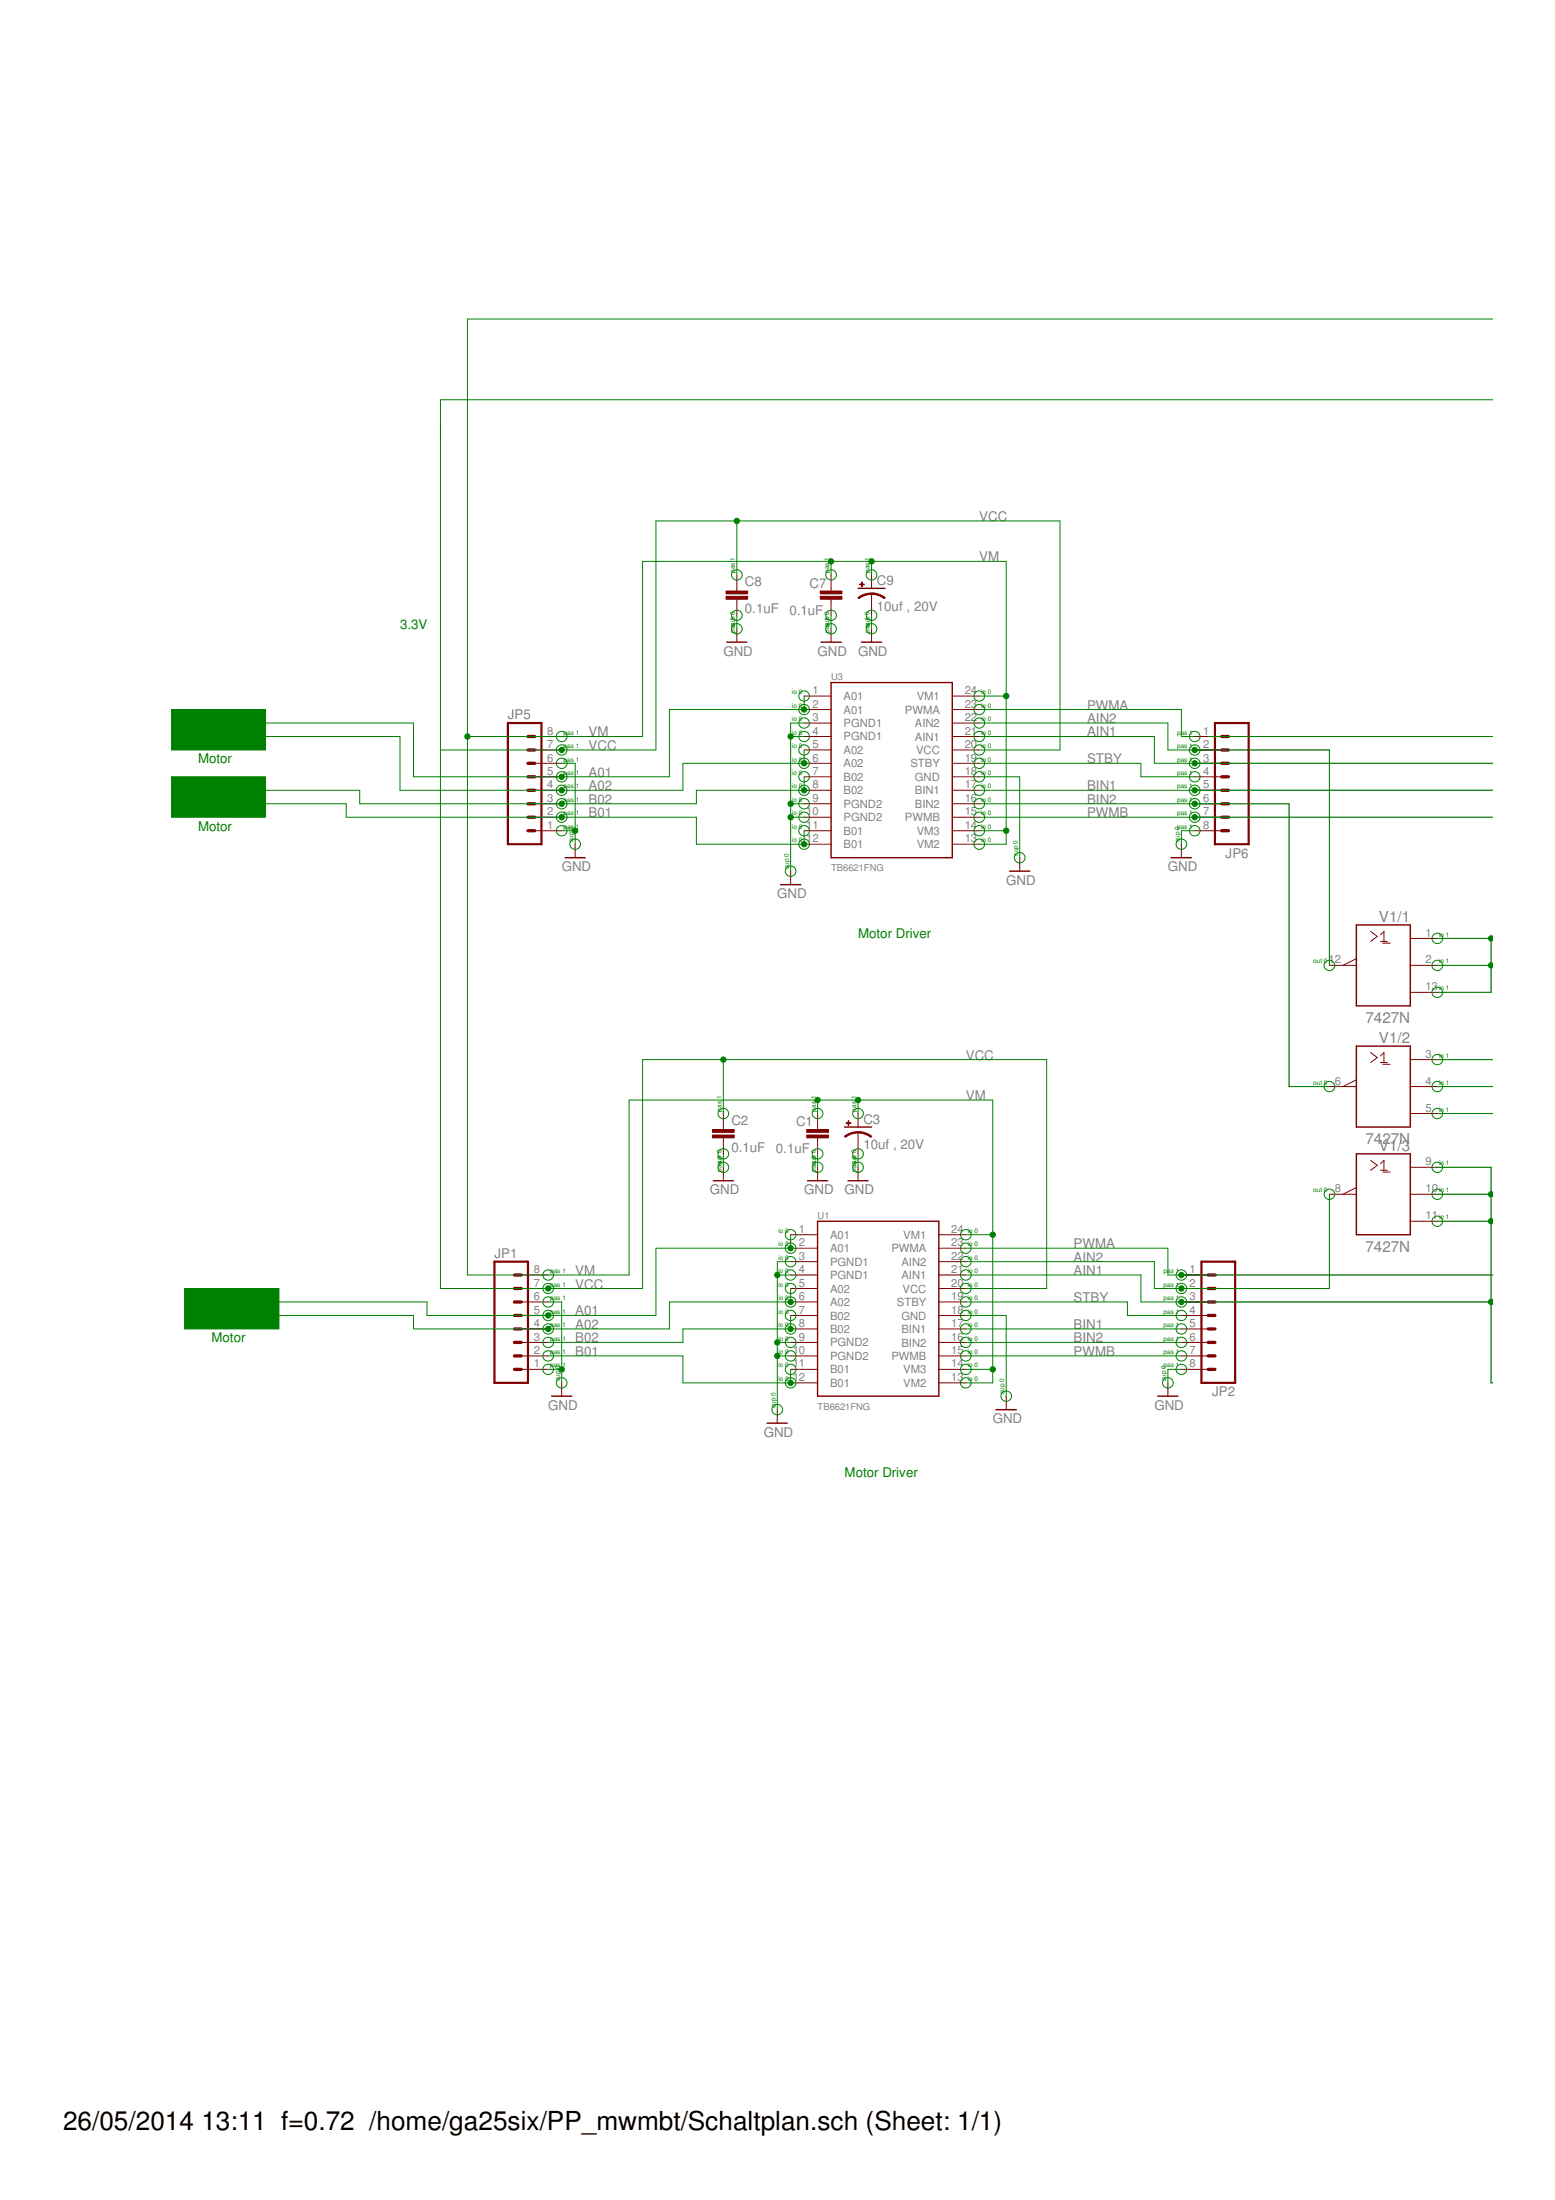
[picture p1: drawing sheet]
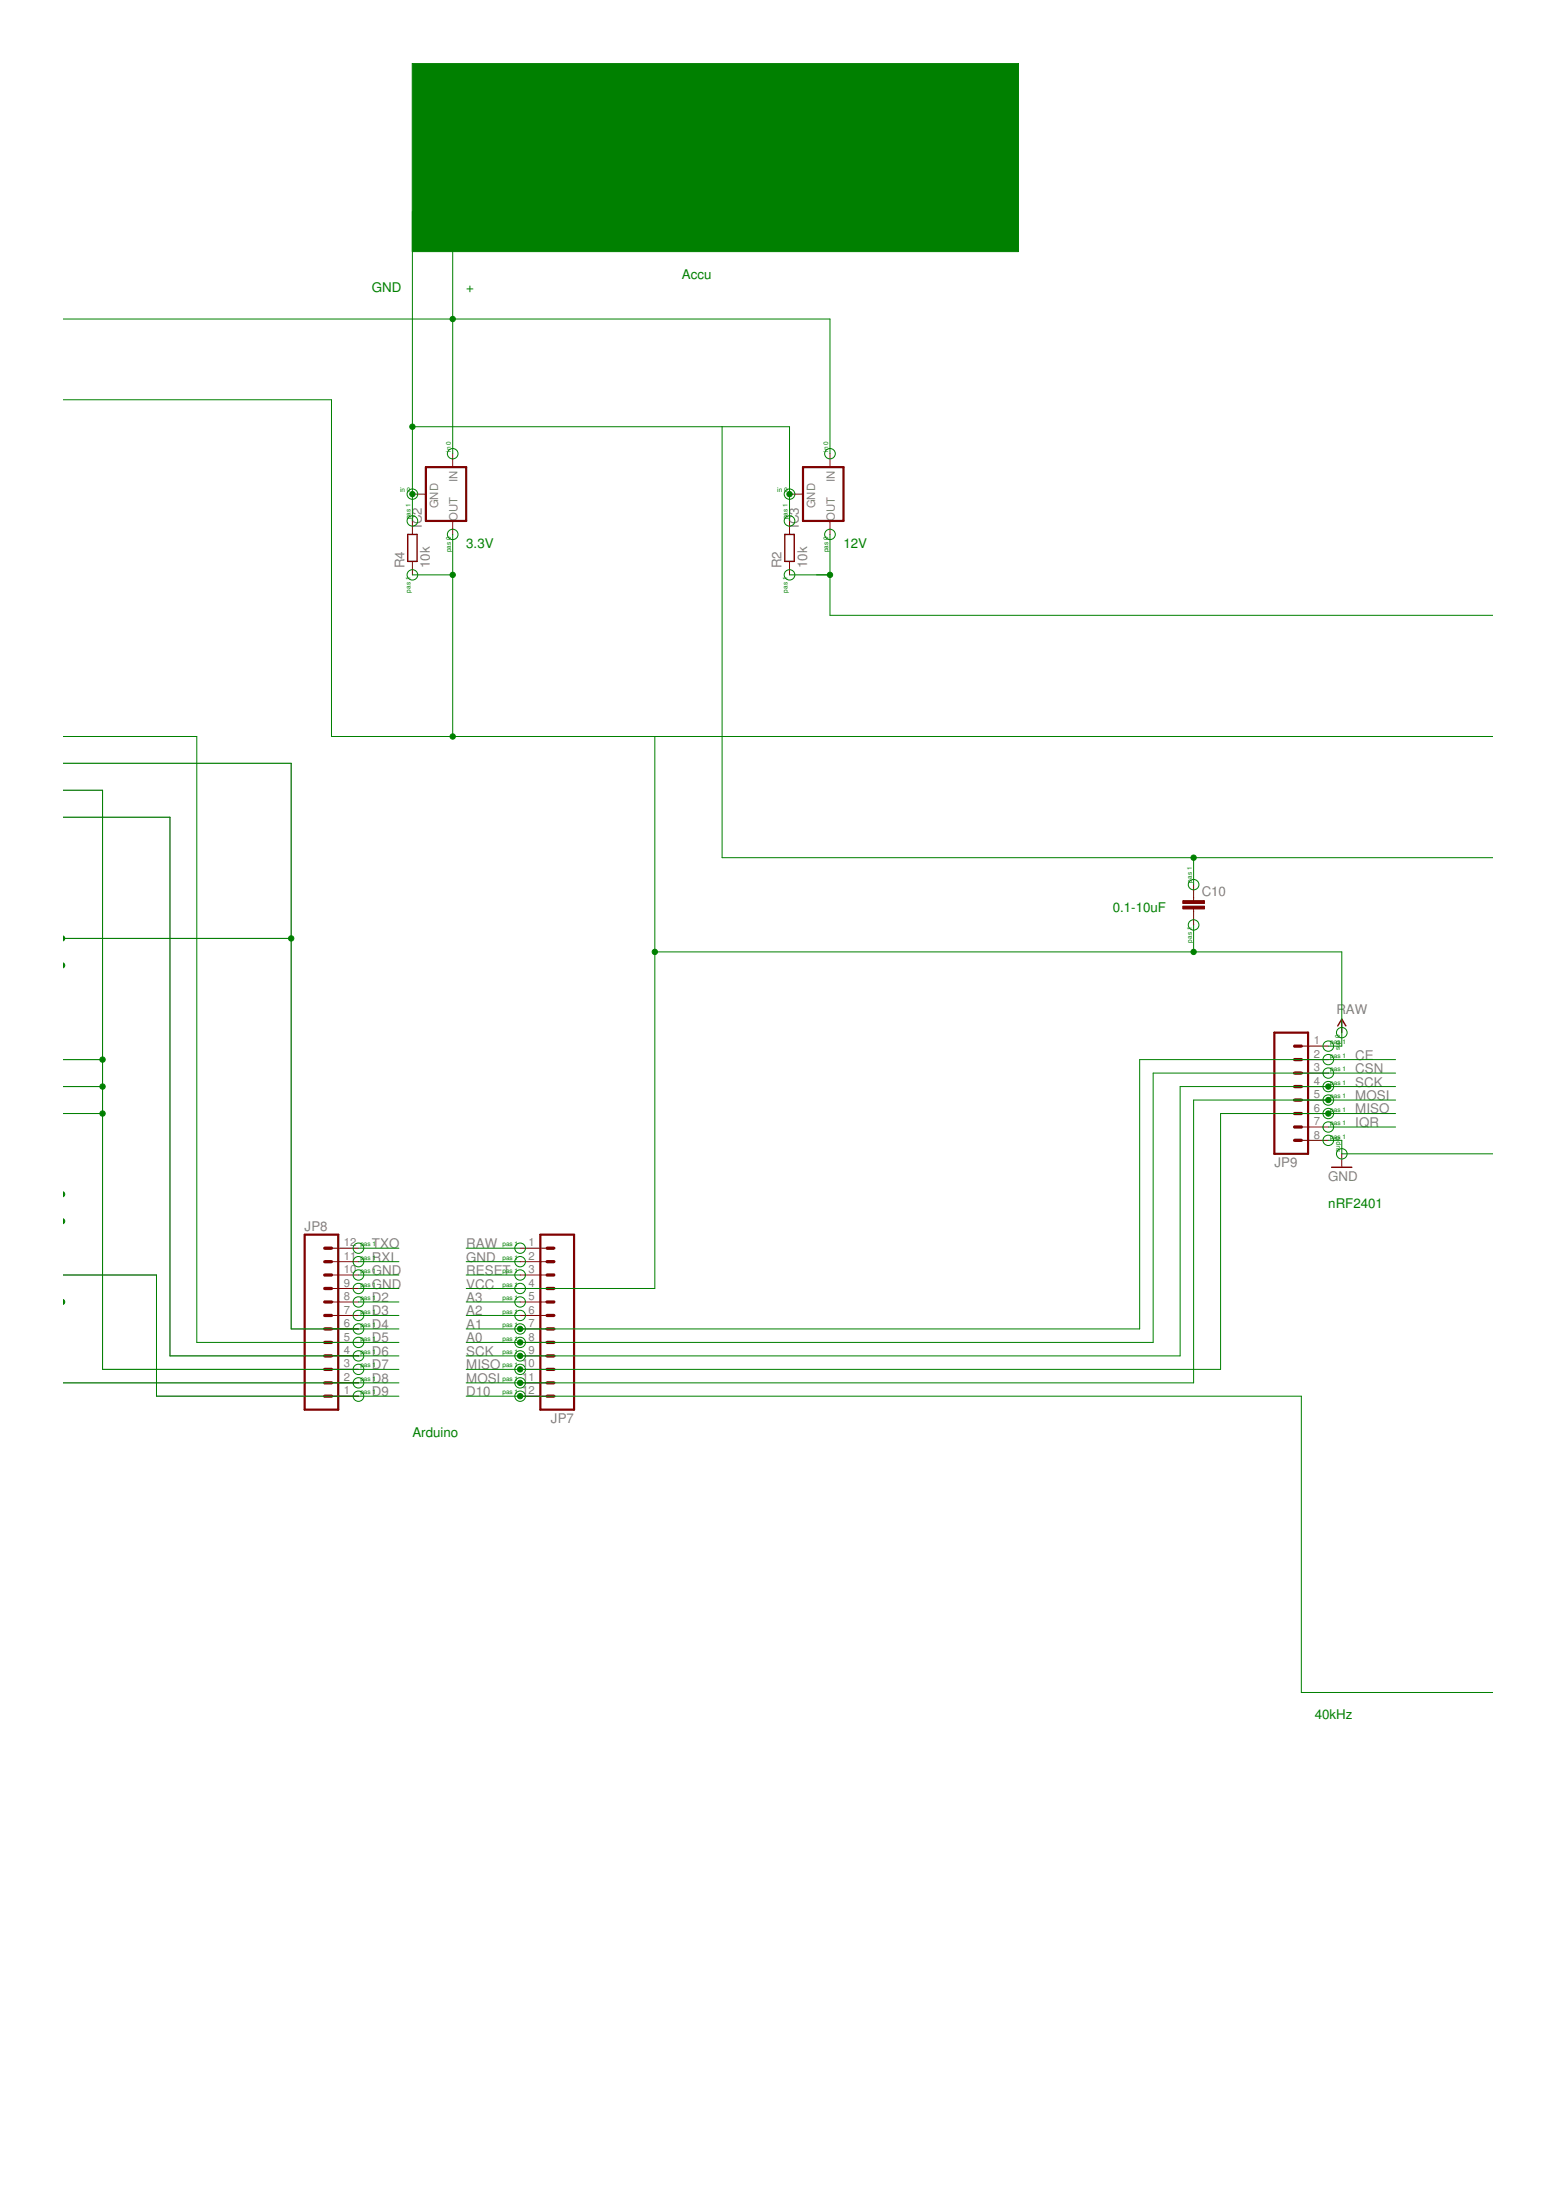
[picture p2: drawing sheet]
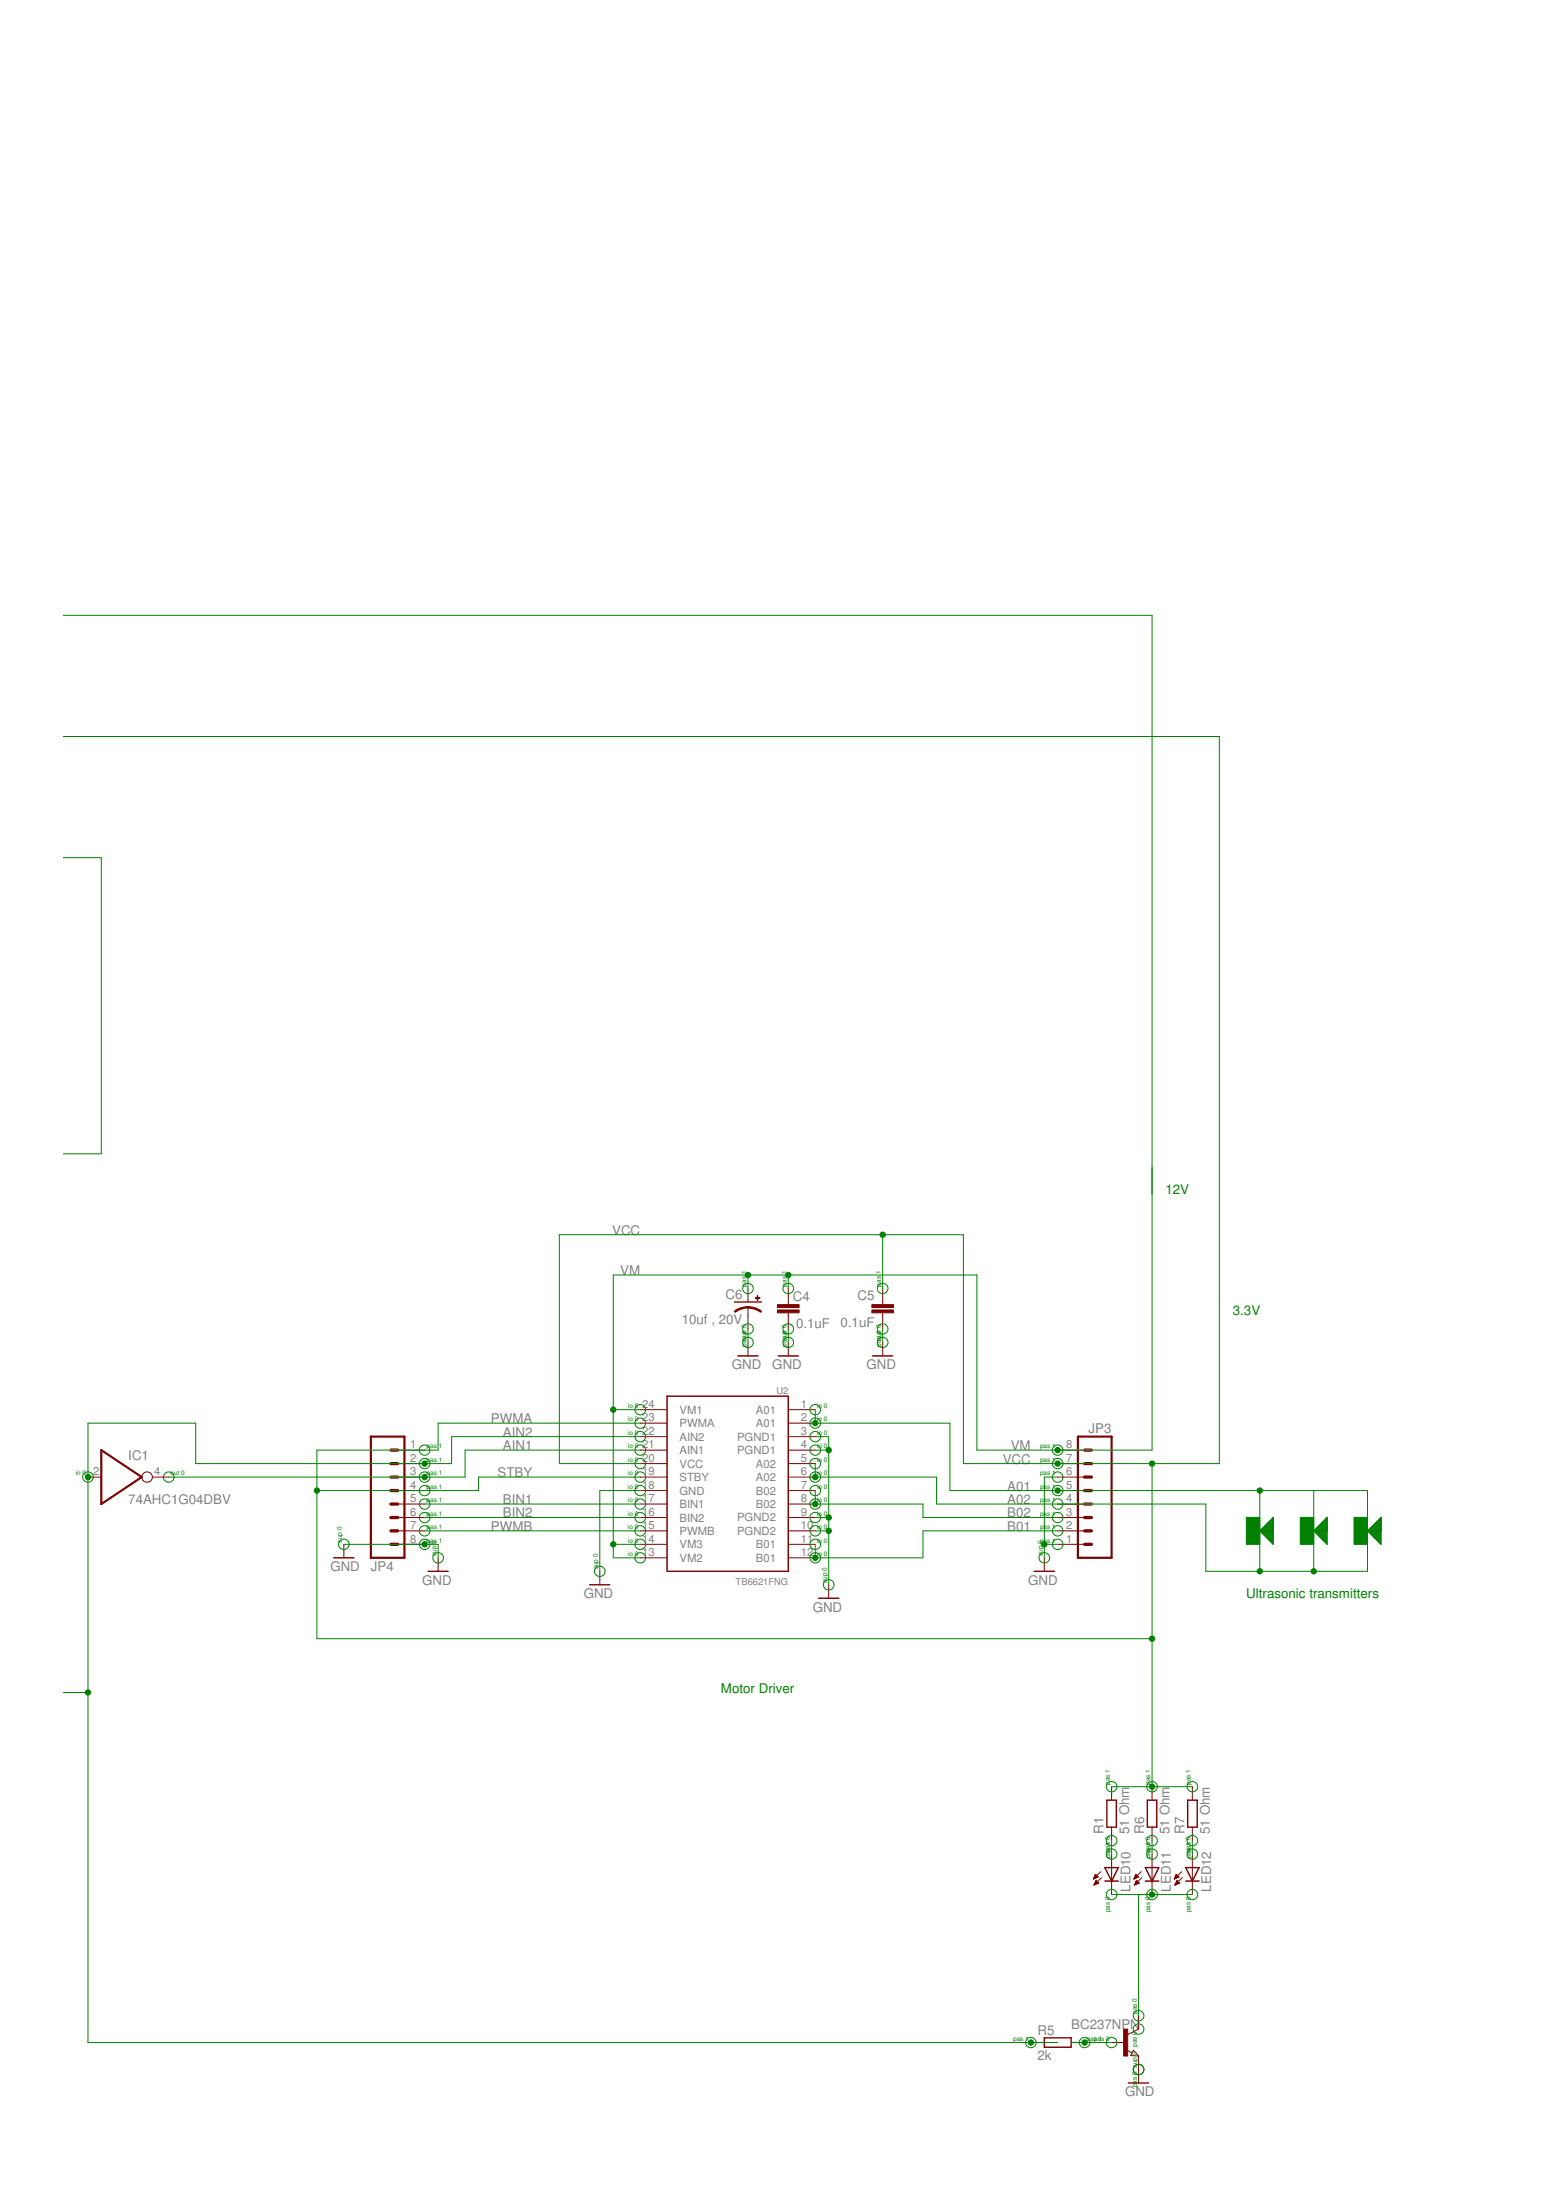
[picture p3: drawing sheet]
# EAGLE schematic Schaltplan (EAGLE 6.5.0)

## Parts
BC237NPN  NPN-TRANSISTIOR-2COLSOT89  [SOT89]
C1  0.1uF  CAP0402-CAP  [0402-CAP]
C2  0.1uF  CAP0402-CAP  [0402-CAP]
C3  10uf , 20V  CAP_POL3528  [EIA3528]
C4  0.1uF  CAP0402-CAP  [0402-CAP]
C5  0.1uF  CAP0402-CAP  [0402-CAP]
C6  10uf , 20V  CAP_POL3528  [EIA3528]
C7  0.1uF  CAP0402-CAP  [0402-CAP]
C8  0.1uF  CAP0402-CAP  [0402-CAP]
C9  10uf , 20V  CAP_POL3528  [EIA3528]
C10  C2,5-3  [C2.5-3]
IC1  74AHC1G04DBV  [SOT23-5]
IC2  LM323-TO3  [TO3-K02]
IC3  LM323-TO3  [TO3-K02]
JP1  M08LONGPADS  [1X08_LONGPADS]
JP2  M08LONGPADS  [1X08_LONGPADS]
JP3  M08LONGPADS  [1X08_LONGPADS]
JP4  M08LONGPADS  [1X08_LONGPADS]
JP5  M08LONGPADS  [1X08_LONGPADS]
JP6  M08LONGPADS  [1X08_LONGPADS]
JP7  M12PTH  [1X12]
JP8  M12PTH  [1X12]
JP9  M081X08  [1X08]
LED10  LED  [SMARTLED-TTW]
LED11  LED  [SMARTLED-TTW]
LED12  LED  [SMARTLED-TTW]
R1  51 Ohm  R-EU_0204/2V  [0204V]
R2  10k  R-EU_0204/2V  [0204V]
R4  10k  R-EU_0204/2V  [0204V]
R5  2k  R-EU_0204/2V  [0204V]
R6  51 Ohm  R-EU_0204/2V  [0204V]
R7  51 Ohm  R-EU_0204/2V  [0204V]
U1  TB6621FNG  [SSOP24]
U2  TB6621FNG  [SSOP24]
U3  TB6621FNG  [SSOP24]
V1  7427N  [DIL14]

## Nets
A0: JP7.8
A01: JP1.5 JP3.5 JP5.5 U1.1(A01) U1.2(A01) U2.1(A01) U2.2(A01) U3.1(A01) U3.2(A01)
A1: JP7.7
A02: JP1.4 JP3.4 JP5.4 U1.5(A02) U1.6(A02) U2.5(A02) U2.6(A02) U3.5(A02) U3.6(A02)
A2: JP7.6
A3: JP7.5
AIN1: IC1.4(O) JP2.3 JP4.3 JP6.3 U1.21(AIN1) U2.21(AIN1) U3.21(AIN1) V1.1(/1:A) V1.2(/1:B) V1.9(/3:A) V1.10(/3:B) V1.11(/3:C) V1.13(/1:C)
AIN2: IC1.2(I) JP2.2 JP4.2 JP6.2 R5.1 U1.22(AIN2) U2.22(AIN2) U3.22(AIN2) V1.8(/3:Y) V1.12(/1:Y)
B01: JP1.2 JP3.2 JP5.2 U1.11(B01) U1.12(B01) U2.11(B01) U2.12(B01) U3.11(B01) U3.12(B01)
B02: JP1.3 JP3.3 JP5.3 U1.7(B02) U1.8(B02) U2.7(B02) U2.8(B02) U3.7(B02) U3.8(B02)
BIN1: JP2.5 JP4.5 JP6.5 U1.17(BIN1) U2.17(BIN1) U3.17(BIN1) V1.3(/2:A) V1.4(/2:B) V1.5(/2:C)
BIN2: JP2.6 JP4.6 JP6.6 U1.16(BIN2) U2.16(BIN2) U3.16(BIN2) V1.6(/2:Y)
CE: JP9.2
CSN: JP9.3
D2: JP8.8
D3: JP8.7
D4: JP8.6
D5: JP8.5
D6: JP8.4
D7: JP8.3
D8: JP8.2
D9: JP8.1
D10: JP7.12
GND: BC237NPN.3(E) C1.2 C2.2 C3.C(-) C4.2 C5.2 C6.C(-) C7.2 C8.2 C9.C(-) JP1.1 JP1.6 JP2.8 JP3.1 JP3.6 JP4.8 JP5.1 JP5.6 JP6.8 JP7.2 JP8.9 JP8.10 JP9.8 U1.3(PGND1) U1.4(PGND1) U1.9(PGND2) U1.10(PGND2) U1.18(GND) U2.3(PGND1) U2.4(PGND1) U2.9(PGND2) U2.10(PGND2) U2.18(GND) U3.3(PGND1) U3.4(PGND1) U3.9(PGND2) U3.10(PGND2) U3.18(GND)
IQR: JP9.7
MISO: JP7.10 JP9.6
MOSI: JP7.11 JP9.5
N$2: IC2.2(IN) IC3.2(IN)
N$3: C10.1 IC2.3(GND) IC3.3(GND) R2.2 R4.2
N$4: LED10.A@1(A) R1.1
N$5: LED11.A@1(A) R6.1
N$6: LED12.A@1(A) R7.1
N$7: C10.2 IC2.1(OUT) R4.1
N$8: IC3.1(OUT) R2.1
N$10: BC237NPN.1(B) R5.2
N$11: BC237NPN.2(C) LED10.C@1(C) LED11.C@1(C) LED12.C@1(C)
PWMA: JP2.1 JP4.1 JP6.1 U1.23(PWMA) U2.23(PWMA) U3.23(PWMA)
PWMB: JP2.7 JP4.7 JP6.7 U1.15(PWMB) U2.15(PWMB) U3.15(PWMB)
RAW [vcc]: JP7.1 JP9.1
RESET: JP7.3
RXI: JP8.11
SCK: JP7.9 JP9.4
STBY: JP2.4 JP4.4 JP6.4 U1.19(STBY) U2.19(STBY) U3.19(STBY)
TXO: JP8.12
VCC: C2.1 C5.1 C8.1 JP1.7 JP3.7 JP5.7 JP7.4 R1.2 R6.2 R7.2 U1.20(VCC) U2.20(VCC) U3.20(VCC)
VM: C1.1 C3.A(+) C4.1 C6.A(+) C7.1 C9.A(+) JP1.8 JP3.8 JP5.8 U1.13(VM2) U1.14(VM3) U1.24(VM1) U2.13(VM2) U2.14(VM3) U2.24(VM1) U3.13(VM2) U3.14(VM3) U3.24(VM1)
Unconnected: BC237NPN.2@1(C/)

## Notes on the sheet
- Accu
- GND | +
- 3.3V | 12V
- 3.3V
- Motor
- Motor
- Motor
- 0.1-10uF
- Motor Driver
- 12V
- nRF2401
- 3.3V
- Motor
- Arduino
- Motor Driver
- Ultrasonic transmitters
- Motor Driver
- 40kHz

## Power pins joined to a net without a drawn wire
+UB: V1.14(/+UB:+UB)
-UB: V1.7(/-UB:-UB)
GND: IC1.3(GND)
VCC: IC1.5(VCC)
